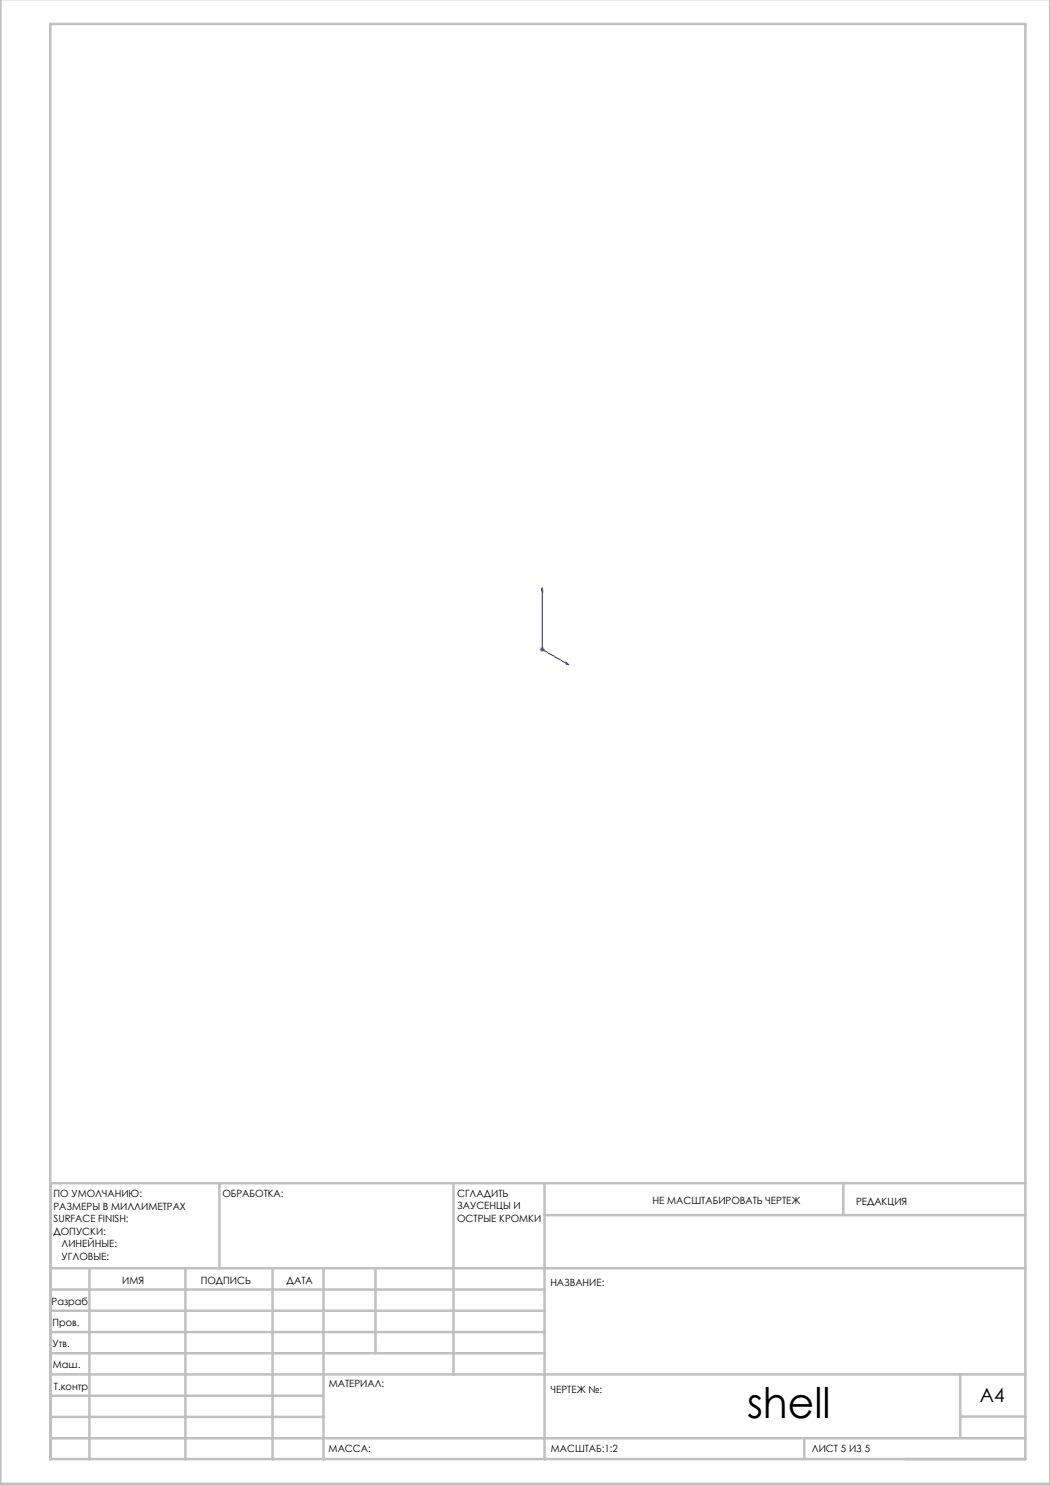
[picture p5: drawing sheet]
<svg xmlns="http://www.w3.org/2000/svg" width="210mm" height="297mm" viewBox="0 0 210 297" stroke-linecap="round" stroke-linejoin="round" font-family="sans-serif">
<path d="M108.4 117.6v12.3l5.4 3.1M108.4 117.6l.2 .7-.3-.2zM113.2 132.5l.6 .5-.6-.2z" fill="none" stroke="#00f" stroke-width=".2"/>
<path d="M107.9 129.9h1M108.1 129.5l.7 .7M108.4 129.4v1M108.8 129.5l-.7 .7" fill="none" stroke="#808080" stroke-width=".2"/>
<g fill="none" stroke="#c0c0c0" stroke-width=".5">
<path d="M.1 -.1v296.9h209.9v-296.9M10.1 4.8h195v287h-195zM43.9 236.6v17M90.7 236.6v38.3M108.9 236.6v55.3M168.7 236.6v6.3M205.1 236.6h-195v55.3M10.1 253.6h195M10.1 257.9h98.8M17.9 253.6v38.3M37.1 253.6v38.3M54.5 253.6v38.3"/>
<path d="M64.7 253.6v38.3M75.1 253.6v17M108.9 243h96.2M10.1 270.6h98.8M10.1 266.4h98.8M10.1 262.1h98.8M10.1 279.1h54.6M10.1 274.9h195M192.1 274.8v12.7M10.1 287.7h195M10.1 283.4h54.6M160.9 287.5v4.3"/>
<path d="M192.1 283.3h13"/>
</g>
<path d="M113.2 132.5l.6 .5-.6-.2zM108.4 117.6l.2 .7-.3-.2z" fill="#00f"/>
<text font-size="8.5" x="149.4" y="283.5">shell</text>
<text font-size="3.9" x="196" y="280.4">A4</text>
<g font-size="2">
<text x="10.7" y="239.5">ПО УМОЛЧАНИЮ:</text>
<text x="44.5" y="239.5">ОБРАБОТКА:</text>
<text x="91.4" y="239.4">СГЛАДИТЬ</text>
<text x="10.7" y="242">РАЗМЕРЫ В МИЛЛИМЕТРАХ</text>
<text x="10.7" y="244.5">SURFACE FINISH:</text>
<text x="91.4" y="241.9">ЗАУСЕНЦЫ И</text>
<text x="91.4" y="244.4">ОСТРЫЕ КРОМКИ</text>
<text x="130.5" y="240.8">НЕ МАСШТАБИРОВАТЬ ЧЕРТЕЖ</text>
<text x="171.2" y="241">РЕДАКЦИЯ</text>
<text x="10.7" y="247">ДОПУСКИ:</text>
<text x="12.3" y="249.5">ЛИНЕЙНЫЕ:</text>
<text x="12.3" y="252">УГЛОВЫЕ:</text>
<text x="24.4" y="256.9">ИМЯ</text>
<text x="40.1" y="256.8">ПОДПИСЬ</text>
<text x="57.3" y="256.8">ДАТА</text>
<text x="110.1" y="257.1">НАЗВАНИЕ:</text>
<text x="10.3" y="260.9">Разраб.</text>
<text x="10.5" y="269.3">Утв.</text>
<text x="10.5" y="265.2">Пров.</text>
<text x="10.6" y="273.6">Маш.</text>
<text x="10.8" y="278">Т.контр</text>
<text x="65.8" y="277.4">МАТЕРИАЛ:</text>
<text x="110.2" y="278.5">ЧЕРТЕЖ №:</text>
<text x="65.7" y="290.4">МАССА:</text>
<text x="110.2" y="290.5">МАСШТАБ:1:2</text>
<text x="162.4" y="290.4">ЛИСТ 5 ИЗ 5</text>
</g>
</svg>
